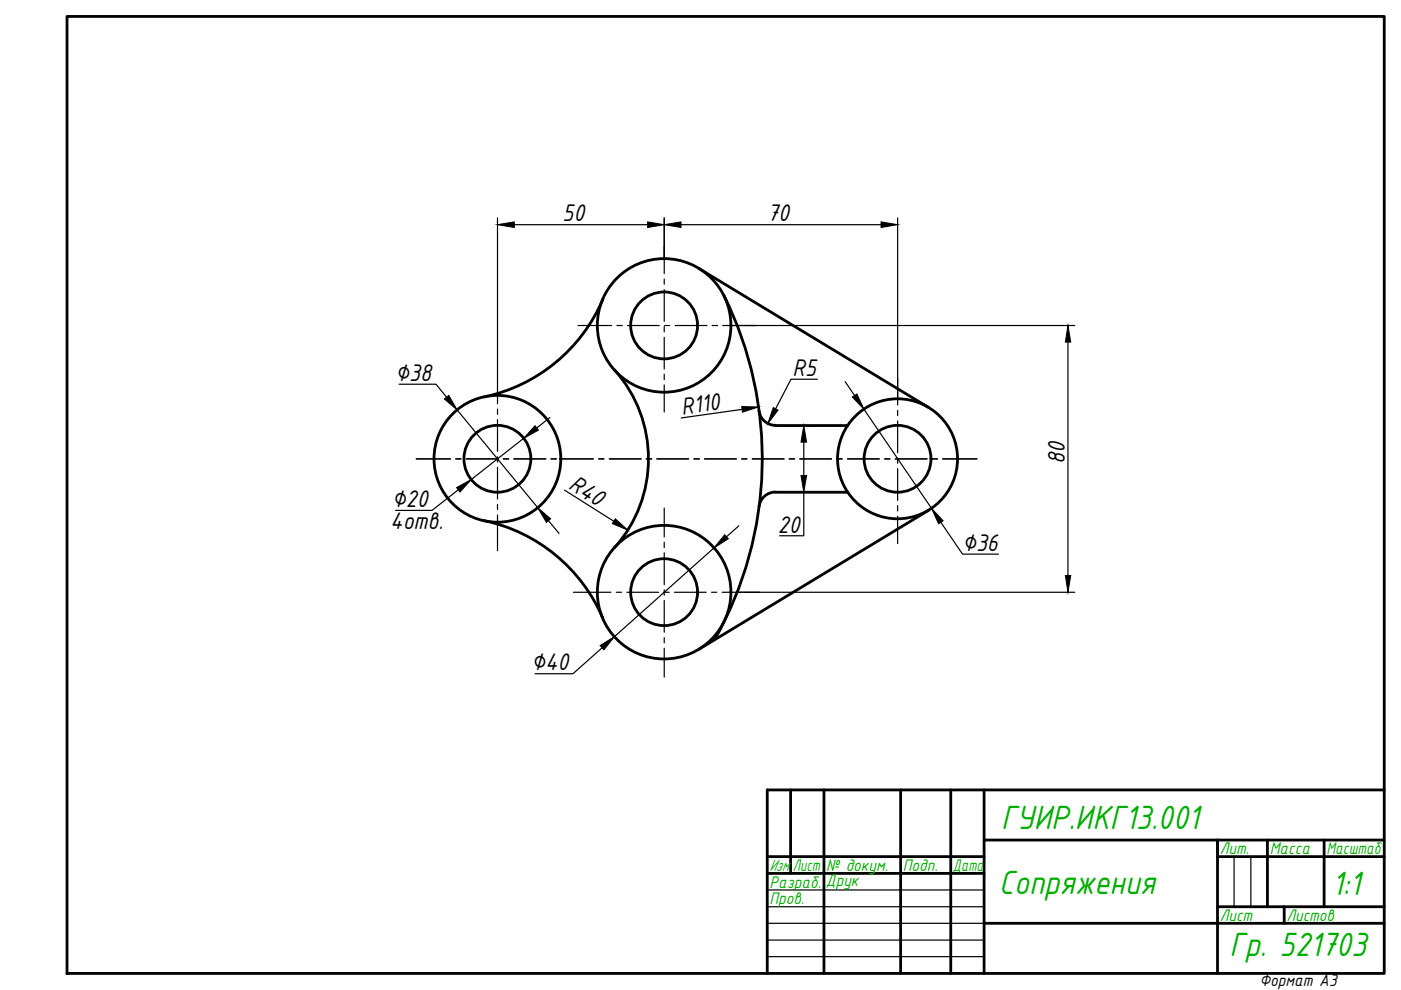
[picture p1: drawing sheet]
<svg xmlns="http://www.w3.org/2000/svg" width="297mm" height="210mm" viewBox="0 0 297 210" stroke-linecap="round" stroke-linejoin="round" font-family="sans-serif">
<!-- layer: 0 -->
<g fill="none" stroke="#000" stroke-width=".59">
<path d="M14.2 3.5h279.3v202.9h-279.3zM148.2 56.9l48.7 29.5M127.8 63.5a35.4 35.4 0 0 1-25.1 20.7M130.3 78.4a28.3 28.3 0 0 1 0 37.7M153.5 62.7a77.8 77.8 0 0 1-2 72.9M160.9 87.1a3.5 3.5 0 0 0 3.5 3.1M164.5 90.2h15.2M102.7 110.4a35.4 35.4 0 0 1 25.1 20.7M164.4 104.3a3.5 3.5 0 0 0-3.5 3.1M164.5 104.4h15.2M196.9 108.2l-48.7 29.5M167.6 167.5v17.7"/>
<path d="M174.7 167.5v38.9M191 167.5v38.9M201.6 167.5v38.9M208.6 167.5v38.9M208.6 178.1h84.9M268.7 178.1v14.1M280.7 178.1v14.1M293.5 167.5h-130.8v38.9M162.7 181.6h45.9M162.7 185.2h45.9M208.6 195.8h84.9M258.1 192.2h35.4"/>
<path d="M272.3 192.2v3.6M293.5 181.6h-35.4v-3.5v28.3"/>
<circle cx="140.8" cy="69" r="14.2"/>
<circle cx="140.8" cy="69" r="7.1"/>
<circle cx="105.5" cy="97.3" r="13.4"/>
<circle cx="105.5" cy="97.3" r="7.1"/>
<circle cx="190.3" cy="97.3" r="12.7"/>
<circle cx="190.3" cy="97.3" r="7.1"/>
<circle cx="140.8" cy="125.6" r="14.2"/>
<circle cx="140.8" cy="125.6" r="7.1"/>
</g>
<path d="M162.7 188.7h45.9M162.7 192.2h45.9M162.7 199.3h45.9M162.7 195.8h45.9M261.6 181.6v10.6M265.2 181.6v10.6M162.7 202.8h45.9" fill="none" stroke="#000" stroke-width=".25"/>
<g fill="none" stroke="#000" stroke-width=".25">
<path d="M140.8 52.3v5.7M140.8 59.2v1.1M105.5 78v7.6M122.5 69h7.2M130.8 69h1.1M133 69h6.8M140.8 61.4v6.7M140.8 69.2v1.2M140.8 71.5v6.7M140.8 79.3v1.2M140.9 69h1.1M143.2 69h6.7"/>
<path d="M151 69h1.1M153.2 69h7.2M88.3 97.3h7.2M96.6 97.3h1.1M98.9 97.3h6.7M105.5 86.7v1.2M105.5 89v6.7M105.5 96.8v1.2M105.5 99.1v6.7M106.7 97.3h1.2M109 97.3h6.7M116.8 97.3h1.2"/>
<path d="M119.1 97.3h6.7M126.9 97.3h1.1M129.2 97.3h6.7M137 97.3h1.2M139.3 97.3h6.7M140.8 81.6v5.7M147.1 97.3h1.2M149.4 97.3h6.7M157.3 97.3h1.1M159.5 97.3h6.7M167.3 97.3h1.2M169.6 97.3h6.7"/>
<path d="M177.4 97.3h1.1M179.7 97.3h6.7M187.6 97.3h1.1M189.8 97.3h6.7M190.3 80.1v5.8M190.3 87v1.1M190.3 89.3v6.7M190.3 97.1v1.1M190.3 99.4v6.7M197.6 97.3h1.2M199.9 97.3h7.2M105.5 106.9v1.1"/>
<path d="M105.5 109.2v7.6M140.8 107.7v6.1M140.8 114.9v1.2M140.8 117.2v6.8M190.3 107.2v1.1M190.3 109.4v5.8M121.6 125.6h7.9M130.7 125.6h1.1M132.9 125.6h6.7M140.7 125.6h1.2M140.8 125.1v1.1M140.8 127.3v6.7"/>
<path d="M140.8 135.2v1.1M140.8 137.4v6.2M143 125.6h6.7M150.9 125.6h1.1M153.1 125.6h8"/>
</g>
<g fill="none" stroke="#000" stroke-width=".25">
<path d="M105.5 46.2v31.8M109 47.6h28.3M140.8 46.2v8.7M144.4 47.6h42.4M190.3 46.2v38.4M155 69h72.9M226.4 72.5v49.5M84.6 81.5h7.8l2.3 2.7M96.9 86.9l17.1 20.8M111 92.9l-11.1 8.8M116.6 88.5l-2.8 2.2M157.3 86.8l-12.9 1.8"/>
<path d="M164.5 90.2h7.4M170.4 93.7v7.1M173.3 80.4h-5.6l-3.2 6.3M179.2 80.9l2 2.9M183.2 86.8l14.3 21M97.1 103.9l-5.5 4.3h-7.7M116.3 110.4l2.2 2.7M119.7 103.9l10.4 6.6M151.4 116.2l-21.1 18.8M156.7 111.5l-2.7 2.3M164.5 104.4h7.4M170.4 104.4v9.2h-5.1"/>
<path d="M199.5 110.7l4.6 6.8h7.6M127.7 137.3l-6.2 5.5h-8.1M156.3 125.6h71.6"/>
</g>
<g fill="#000" stroke="#000" stroke-width=".21">
<path d="M105.5 47.6l3.5-.6v1.2zM137.3 47l3.5 .6-3.5 .6zM140.8 47.6l3.6-.6v1.2zM186.8 47l3.5 .6-3.5 .6zM226.4 69l.6 3.5h-1.1zM94.2 84.6l1-.8 1.7 3.1zM113.4 90.3l.8 .9-3.2 1.7zM157.3 86.2l3.5 .1-3.4 1.1zM163.9 86.4l1.1 .6-2.2 2.8zM170.4 90.2l.6 3.5h-1.2zM180.7 84.2l1-.7 1.5 3.3zM96.8 103.4l3.1-1.7-2.4 2.6z"/>
<path d="M114 107.7l2.7 2.3-.8 .8zM130.5 110l2.6 2.4-3.3-1.4zM153.7 113.4l.7 .8-3 2zM169.8 100.8h1.2l-.6 3.6zM197.5 107.8l2.5 2.6-1 .7zM127.2 136.9l3.1-1.9-2.3 2.8zM225.9 122h1.1l-.6 3.6z"/>
</g>
<g font-size="7.7" fill="#00ad00">
<text x="212.2" y="175.7">ГУИР.ИКГ13.001</text>
<text x="211.7" y="189.5">Сопряжения</text>
<text x="282.4" y="189.7">1:1</text>
<text x="260.7" y="202.7">Гр. 521703</text>
</g>
<g font-size="5.5">
<text x="119.3" y="46.9">50</text>
<text x="162.7" y="46.9">70</text>
<text x="83.8" y="80.8">∅38</text>
<text x="168" y="79.7">R5</text>
<text x="144.6" y="87.9" transform="rotate(-8 144.6 87.9)">R110</text>
<text x="225.7" y="98.4" transform="rotate(-90 225.7 98.4)">80</text>
<text x="83.1" y="107.5">∅20</text>
<text x="120.3" y="103.5" transform="rotate(32 120.3 103.5)">R40</text>
<text x="82.7" y="112.1">4отв.</text>
<text x="164.9" y="112.9">20</text>
<text x="204" y="116.8">∅36</text>
<text x="112.6" y="142.1">∅40</text>
</g>
<g font-size="3.8" fill="#00ad00">
<text x="163.1" y="184.7">Изм.</text>
<text x="168.1" y="184.7">Лист</text>
<text x="175.2" y="184.7">№ докум.</text>
<text x="191.4" y="184.7">Подп.</text>
<text x="202" y="184.7">Дата</text>
<text x="258.6" y="181.2">Лит.</text>
<text x="269.2" y="181.2">Масса</text>
<text x="281.2" y="181.2">Масштаб</text>
<text x="163.1" y="188.2">Разраб.</text>
<text x="163.1" y="191.7">Пров.</text>
<text x="175.1" y="187.8">Друк</text>
<text x="258.6" y="195.3">Лист</text>
<text x="272.7" y="195.3">Листов</text>
</g>
<text font-size="3.8" x="267" y="209.1">Формат А3</text>
</svg>
